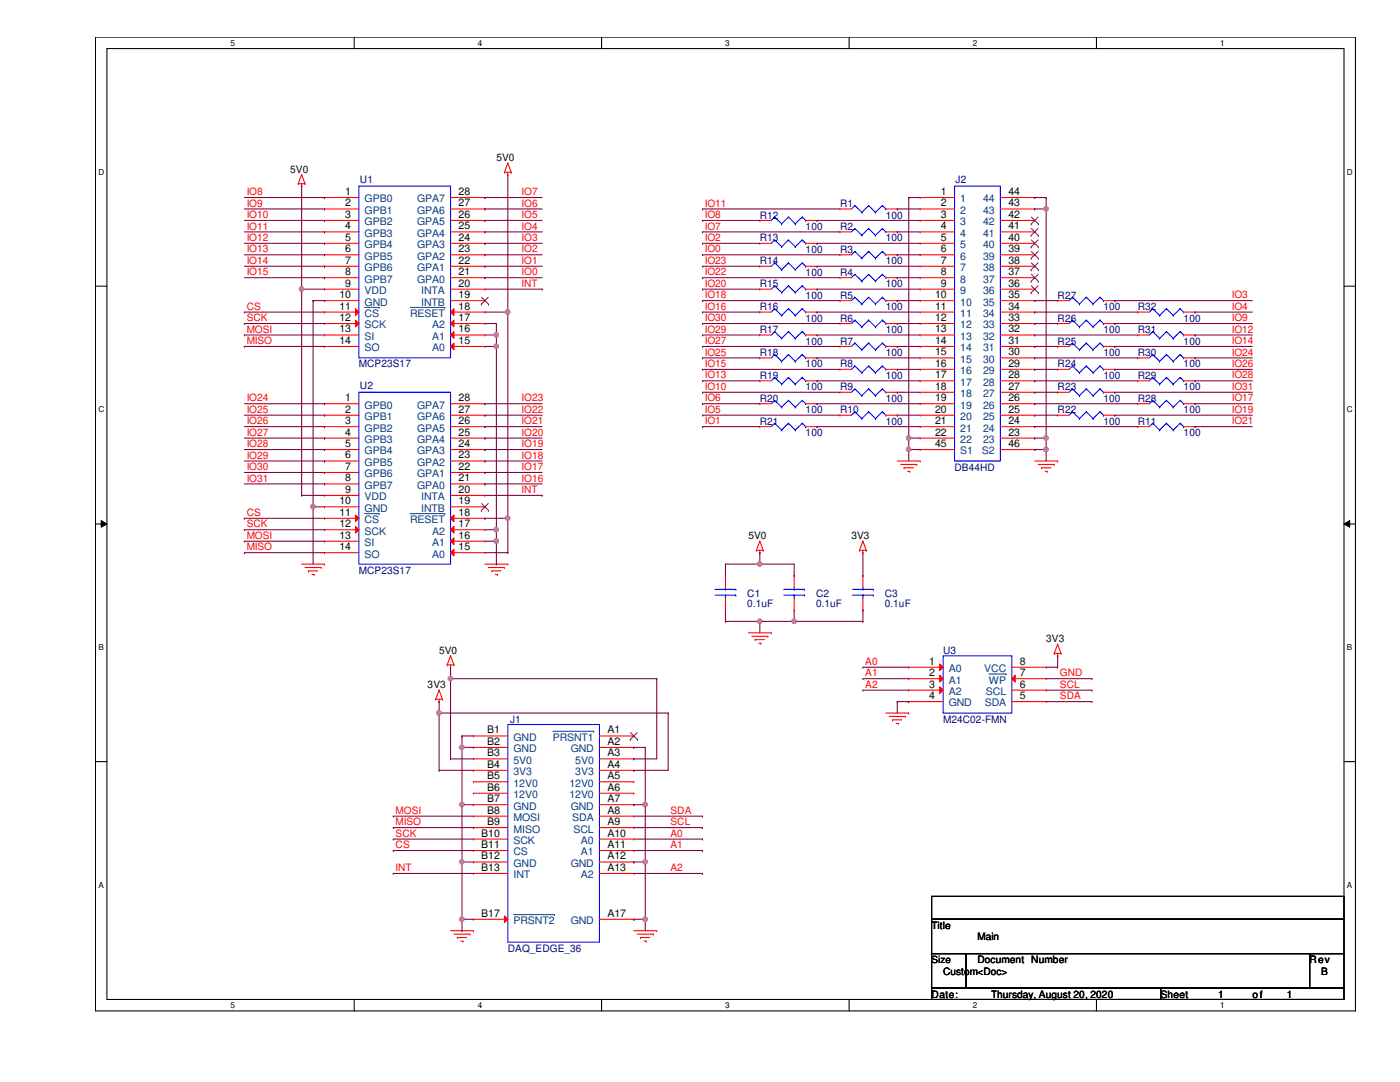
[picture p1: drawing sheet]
# OrCAD Capture schematic DIG_OUT_CARD.DSN
size Custom; title: Main; rev: B

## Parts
C1  0.1uF  [cap_0603]
C2  0.1uF  [cap_0603]
C3  0.1uF  [cap_0603]
J1  DAQ_EDGE_36  [edge_pcie_36]
J2  DB44HD  [DB44HD]
R1  100  [res_1206]
R2  100  [res_1206]
R3  100  [res_1206]
R4  100  [res_1206]
R5  100  [res_1206]
R6  100  [res_1206]
R7  100  [res_1206]
R8  100  [res_1206]
R9  100  [res_1206]
R10  100  [res_1206]
R11  100  [res_1206]
R12  100  [res_1206]
R13  100  [res_1206]
R14  100  [res_1206]
R15  100  [res_1206]
R16  100  [res_1206]
R17  100  [res_1206]
R18  100  [res_1206]
R19  100  [res_1206]
R20  100  [res_1206]
R21  100  [res_1206]
R22  100  [res_1206]
R23  100  [res_1206]
R24  100  [res_1206]
R25  100  [res_1206]
R26  100  [res_1206]
R27  100  [res_1206]
R28  100  [res_1206]
R29  100  [res_1206]
R30  100  [res_1206]
R31  100  [res_1206]
R32  100  [res_1206]
U1  MCP23S17  [soic28w]
U2  MCP23S17  [soic28w]
U3  M24C02-FMN  [soic8]

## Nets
3V3: C3.1 J1.A4(3V3) J1.B4(3V3) U3.8(VCC)
5V0: C1.1 C2.1 J1.A3(5V0) J1.B3(5V0) U1.9(VDD) U1.18(~{RESET}) U2.9(VDD) U2.15(A0) U2.18(~{RESET})
12V0: J1.A5(12V0) J1.A6(12V0) J1.B5(12V0) J1.B6(12V0)
GND: C1.2 C2.2 C3.2 J1.A2(GND) J1.A7(GND) J1.A12(GND) J1.A17(GND) J1.B1(GND) J1.B2(GND) J1.B7(GND) J1.B12(GND) J1.B17(~{PRSNT2}) J2.1 J2.22 J2.23 J2.43 J2.44 J2.45(S1) J2.46(S2) U1.10(GND) U1.15(A0) U1.16(A1) U1.17(A2) U2.10(GND) U2.16(A1) U2.17(A2) U3.4(GND) U3.7(~{WP})
A0: J1.A10(A0) U3.1(A0)
A1: J1.A11(A1) U3.2(A1)
A2: J1.A13(A2) U3.3(A2)
CS: J1.B11(CS) U1.11(~{CS}) U2.11(~{CS})
INT: J1.B13(INT) U1.20(INTA) U2.20(INTA)
IO0: R3.1 U1.21(GPA0)
IO1: R21.1 U1.22(GPA1)
IO2: R13.1 U1.23(GPA2)
IO3: R27.2 U1.24(GPA3)
IO4: R32.2 U1.25(GPA4)
IO5: R10.1 U1.26(GPA5)
IO6: R20.1 U1.27(GPA6)
IO7: R2.1 U1.28(GPA7)
IO8: R12.1 U1.1(GPB0)
IO9: R26.2 U1.2(GPB1)
IO10: R9.1 U1.3(GPB2)
IO11: R1.1 U1.4(GPB3)
IO12: R31.2 U1.5(GPB4)
IO13: R19.1 U1.6(GPB5)
IO14: R25.2 U1.7(GPB6)
IO15: R8.1 U1.8(GPB7)
IO16: R16.1 U2.21(GPA0)
IO17: R28.2 U2.22(GPA1)
IO18: R5.1 U2.23(GPA2)
IO19: R22.2 U2.24(GPA3)
IO20: R15.1 U2.25(GPA4)
IO21: R11.2 U2.26(GPA5)
IO22: R4.1 U2.27(GPA6)
IO23: R14.1 U2.28(GPA7)
IO24: R30.2 U2.1(GPB0)
IO25: R18.1 U2.2(GPB1)
IO26: R24.2 U2.3(GPB2)
IO27: R7.1 U2.4(GPB3)
IO28: R29.2 U2.5(GPB4)
IO29: R17.1 U2.6(GPB5)
IO30: R6.1 U2.7(GPB6)
IO31: R23.2 U2.8(GPB7)
MISO: J1.B9(MISO) U1.14(SO) U2.14(SO)
MOSI: J1.B8(MOSI) U1.13(SI) U2.13(SI)
SCK: J1.B10(SCK) U1.12(SCK) U2.12(SCK)
SCL: J1.A9(SCL) U3.6(SCL)
SDA: J1.A8(SDA) U3.5(SDA)
N01696: J2.2 R1.2
N01700: J2.3 R12.2
N01704: J2.4 R2.2
N01708: J2.6 R3.2
N01712: J2.8 R4.2
N01716: J2.10 R5.2
N01720: J2.12 R6.2
N01724: J2.14 R7.2
N01728: J2.16 R8.2
N01732: J2.18 R9.2
N01736: J2.20 R10.2
N01788: J2.21 R21.2
N01792: J2.19 R20.2
N01796: J2.17 R19.2
N01800: J2.15 R18.2
N01804: J2.13 R17.2
N01808: J2.11 R16.2
N01812: J2.9 R15.2
N01816: J2.7 R14.2
N01820: J2.5 R13.2
N03692: J2.35 R27.1
N03696: J2.33 R26.1
N03700: J2.31 R25.1
N03704: J2.29 R24.1
N03708: J2.27 R23.1
N03712: J2.25 R22.1
N03726: J2.24 R11.1
N03730: J2.26 R28.1
N03734: J2.28 R29.1
N03738: J2.30 R30.1
N03742: J2.32 R31.1
N03746: J2.34 R32.1

Not connected (* = marked no-connect by the designer): J1 A1(~{PRSNT1})*; J2 36* 37* 38* 39* 40* 41* 42*; U1 19(INTB)*; U2 19(INTB)*
